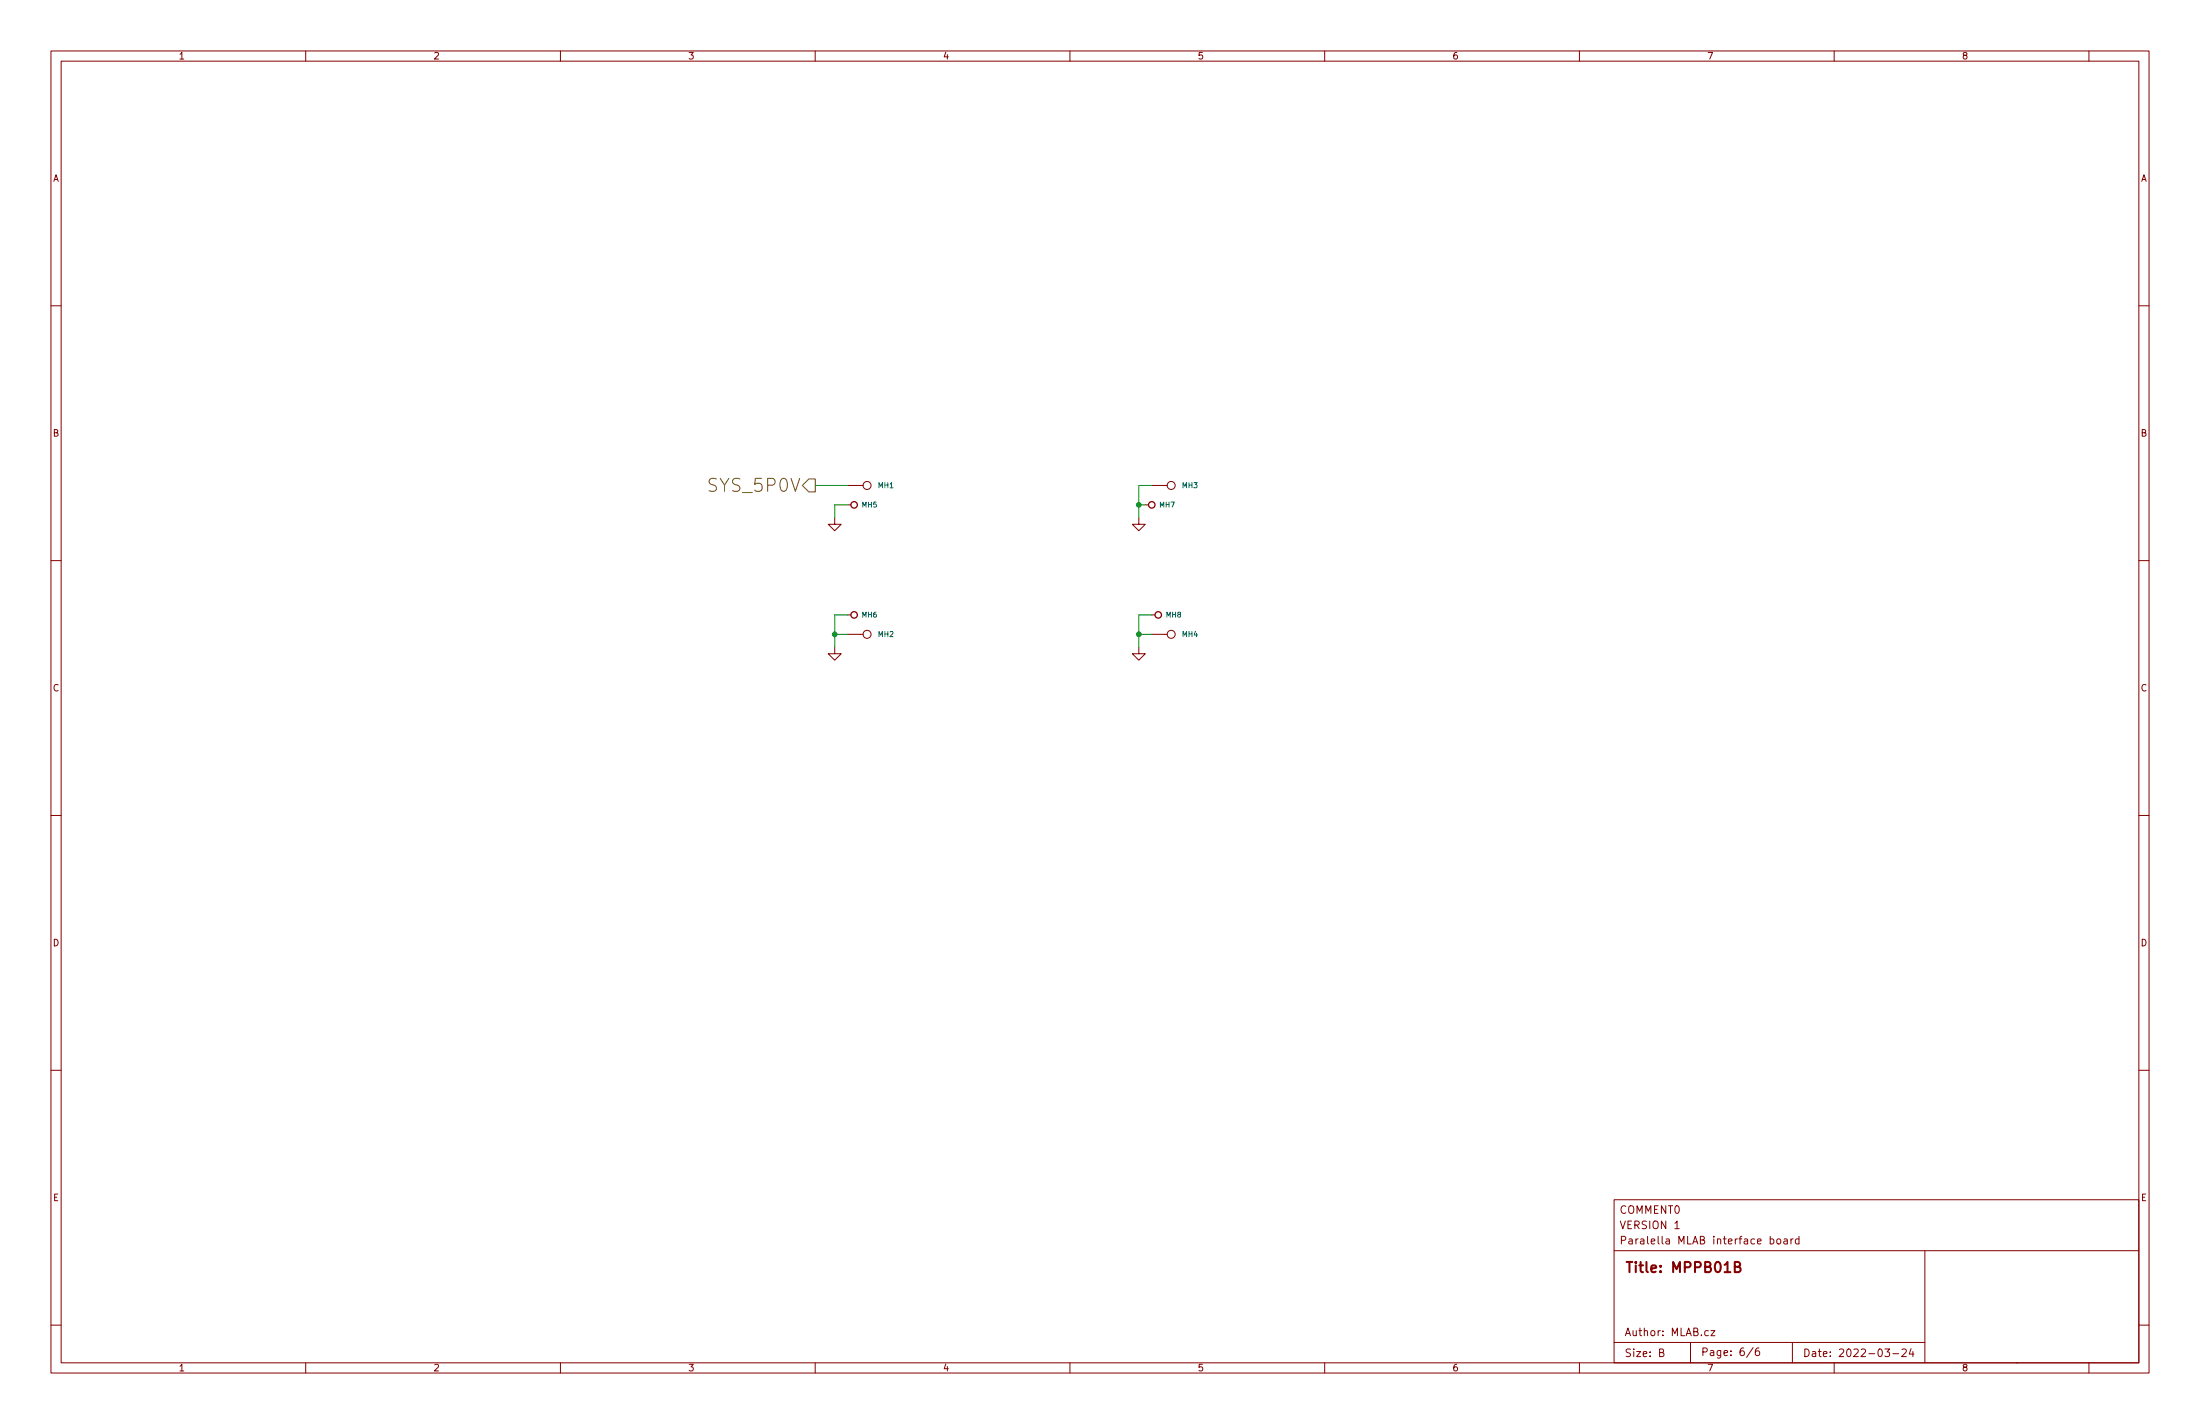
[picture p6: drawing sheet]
<svg xmlns="http://www.w3.org/2000/svg" width="432mm" height="279mm" viewBox="0 0 432 279" stroke-linecap="round" stroke-linejoin="round" font-family="sans-serif">
<g fill="none" stroke="#840000" stroke-width=".2">
<path d="M10 10h411.8v259.4h-411.8zM12 12h407.8v255.4h-407.8zM60 10v2M110 10v2M160 10v2M210 10v2M260 10v2M310 10v2M360 10v2M410 10v2M10 60h2M419.8 60h2"/>
<path d="M166.4 99.1h.6M166.4 95.3h3M224.8 99.1h.6M226.1 95.3h3M10 110h2M163.8 101.6v1.3h1.3l-1.3 1.2-1.2-1.2h1.2M223.5 101.6v1.3h1.3l-1.3 1.2-1.3-1.2h1.3M419.8 110h2M163.8 127v1.3h1.3l-1.3 1.2-1.2-1.2h1.2M166.4 120.7h.6M166.4 124.5h3M223.5 127v1.3h1.3l-1.3 1.2-1.3-1.2h1.3"/>
<path d="M226.1 120.7h.6M226.1 124.5h3M10 160h2M419.8 160h2M10 210h2M419.8 210h2M316.8 235.4h103v32h-103zM10 260h2M316.8 245.4h103M328.7 241.1h.9M347.4 243.1h.5l.3 .3-.2 .6h-.6M347.4 242.6v1.5"/>
<path d="M348.9 243.1h.3l.3 .3v.4l-.3 .3-.3-.1-.2-.2zM350.2 243.1h.5l.1 1M350.8 243.4l-.5 .1-.2 .2 .2 .4 .5-.1M351.5 243.1v1M351.9 243.1h-.2l-.2 .3M353.1 243.1h-.4l-.3 .3 .1 .6h.6M353.1 242.6v1.5M377.8 245.4v22M419.8 260h2M60 267.4v2M110 267.4v2M160 267.4v2"/>
<path d="M210 267.4v2M260 267.4v2M310 267.4v2M316.8 263.4h61M325.7 265.4l.7-.2 .1-.2-.1-.3h-.7v1.5h.6l.3-.3a.39 .39 0 0 0-.4-.5M331.8 263.4v4M335.3 261.1h-.4l-.3 .3 .1 .6h.6M335.8 261.1h.8l-.8 1h.8M344.1 264.4l-1.3 1.9M345.2 264.5h-.4a1.01 1.01 0 0 0 0 1.5l.5-.2 .1-.5-.3-.3h-.3l-.3 .3M351.8 263.4v4M360 267.4v2"/>
<path d="M369.9 264.7h1l-.5 .5 .4 .2v.6l-.2 .2-.7-.2M371.5 265.6h1.2M373.3 264.8l.6-.1 .2 .1 .1 .3-1 1.1h1M375.1 264.6l-.4 1.1h1M375.4 265.2v1M395.8 267.4h.1M410 267.4v2"/>
<circle cx="170.2" cy="95.2" r=".79"/>
<circle cx="229.9" cy="95.2" r=".79"/>
<circle cx="170.2" cy="124.5" r=".79"/>
<circle cx="229.9" cy="124.5" r=".79"/>
</g>
<path d="M340.5 248.6l.8-.1a.48 .48 0 0 0 .2-.5 .48 .48 0 0 0-.3-.4h-.7v2h.7a.53 .53 0 0 0 .4-.6 .53 .53 0 0 0-.4-.4" fill="none" stroke="#840000" stroke-width=".4"/>
<g fill="none" stroke="#840000" stroke-width=".25">
<circle cx="167.6" cy="99.1" r=".63"/>
<circle cx="226.1" cy="99.1" r=".63"/>
<circle cx="167.6" cy="120.6" r=".63"/>
<circle cx="227.3" cy="120.6" r=".63"/>
</g>
<path d="M157.5 95.3l1.2-1.3h1.3v2.5h-1.3z" fill="none" stroke="#725600" stroke-width=".2"/>
<path d="M160 95.3h6.4M166.4 99.1h-2.6v2.5M223.5 99.1h1.3M226.1 95.3h-2.6v6.3M163.8 124.5h2.6M166.4 120.7h-2.6v6.3M223.5 124.5h2.6M226.1 120.7h-2.6v6.3" fill="none" stroke="#009600" stroke-width=".2"/>
<g fill="#009600" stroke="#009600" stroke-width=".2">
<circle cx="223.5" cy="99.1" r=".46"/>
<circle cx="223.5" cy="124.5" r=".46"/>
<circle cx="163.8" cy="124.5" r=".46"/>
</g>
<text font-size="3.5" fill="#725600" x="139.6" y="96.5">SYS_5P0V</text>
<text font-size="2.8" fill="#840000" x="318.8" y="249.7">Title: MPPB01B</text>
<g font-size="2.1" fill="#840000">
<text x="317.8" y="238.1">COMMENT0</text>
<text x="317.8" y="241.1">VERSION 1</text>
<text x="317.8" y="244.1">Paralella MLAB interface board</text>
<text x="318.8" y="262.1">Author: MLAB.cz</text>
<text x="318.8" y="266.2">Size: B</text>
<text x="333.8" y="266">Page: 6/6</text>
<text x="353.8" y="266.2">Date: 2022-03-24</text>
</g>
<g font-size="1.8" fill="#840000">
<text x="35" y="11.7">1</text>
<text x="85" y="11.7">2</text>
<text x="135" y="11.7">3</text>
<text x="185" y="11.7">4</text>
<text x="235" y="11.7">5</text>
<text x="285" y="11.7">6</text>
<text x="335" y="11.7">7</text>
<text x="385" y="11.7">8</text>
<text x="10.3" y="35.6">A</text>
<text x="420.1" y="35.6">A</text>
<text x="10.3" y="85.7">B</text>
<text x="420.1" y="85.7">B</text>
<text x="10.3" y="135.6">C</text>
<text x="420.1" y="135.6">C</text>
<text x="10.3" y="185.7">D</text>
<text x="420.1" y="185.7">D</text>
<text x="10.4" y="235.7">E</text>
<text x="420.2" y="235.7">E</text>
<text x="35" y="269.1">1</text>
<text x="85" y="269.1">2</text>
<text x="135" y="269.1">3</text>
<text x="185" y="269.1">4</text>
<text x="235" y="269.1">5</text>
<text x="285" y="269.1">6</text>
<text x="335" y="269.1">7</text>
<text x="385" y="269.1">8</text>
</g>
<g font-size="1.4" fill="#006464">
<text x="172.4" y="95.8">MH1</text>
<text x="232.1" y="95.8">MH3</text>
<text x="169.2" y="99.6">MH5</text>
<text x="227.6" y="99.6">MH7</text>
<text x="169.2" y="121.1">MH6</text>
<text x="172.4" y="125">MH2</text>
<text x="228.9" y="121.1">MH8</text>
<text x="232.1" y="125">MH4</text>
</g>
</svg>
